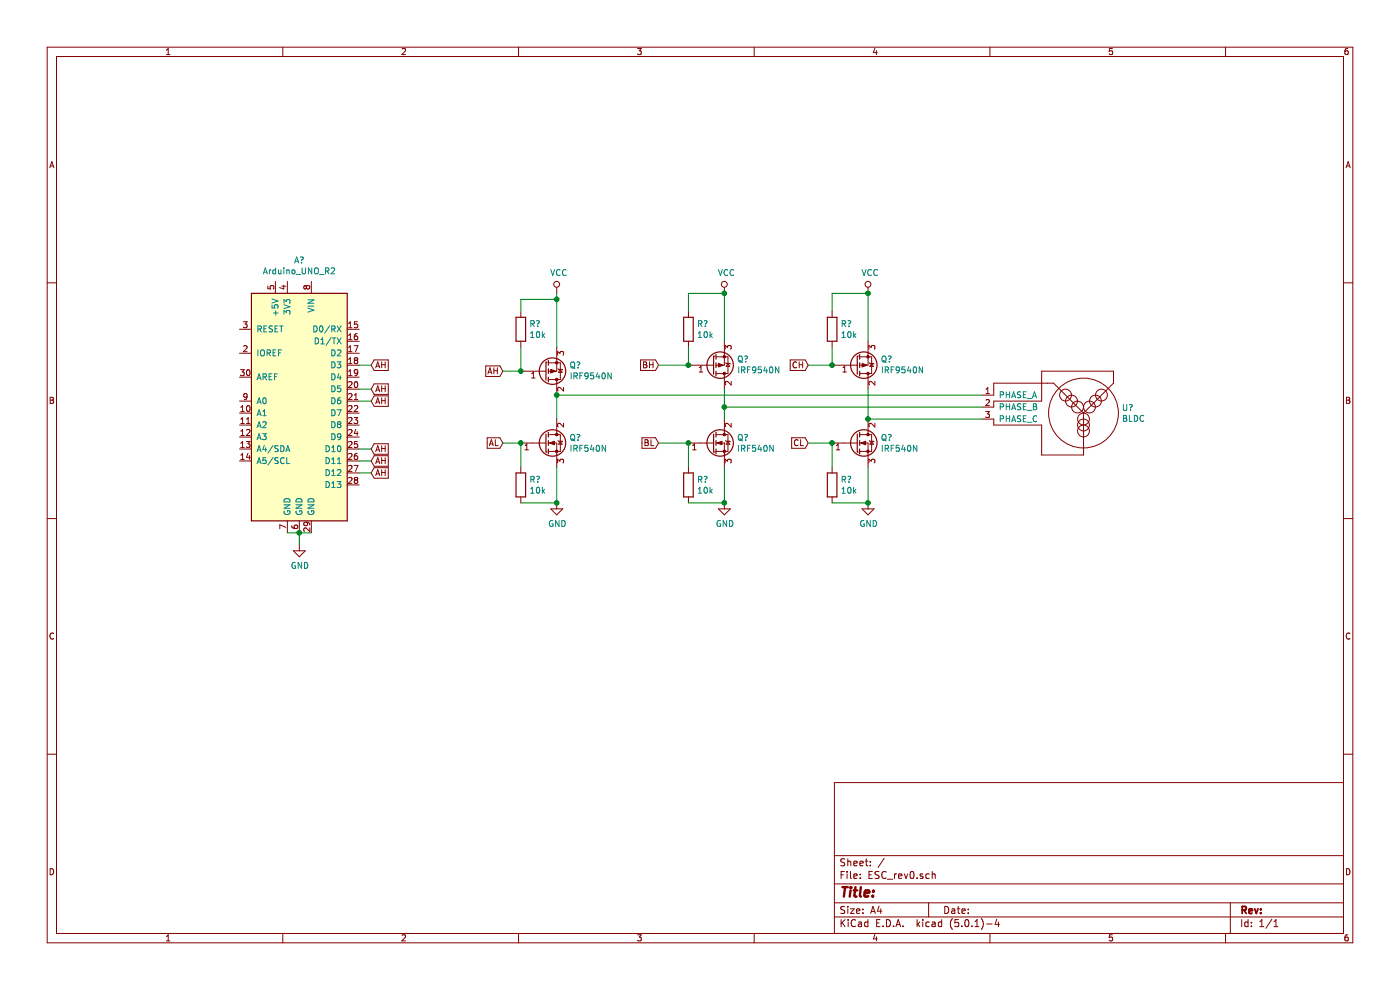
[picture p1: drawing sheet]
EESchema Schematic File Version 4
EELAYER 26 0
EELAYER END
$Descr A4 11693 8268
encoding utf-8
Sheet 1 1
Title ""
Date ""
Rev ""
Comp ""
Comment1 ""
Comment2 ""
Comment3 ""
Comment4 ""
$EndDescr
$Comp
L Transistor_FET:IRF540N Q?
U 1 1
P 4550 3700
F 0 "Q?" H 4755 3746 50  0000 L CNN
F 1 "IRF540N" H 4755 3655 50  0000 L CNN
F 2 "Package_TO_SOT_THT:TO-220-3_Vertical" H 4800 3625 50  0001 L CIN
F 3 "http://www.irf.com/product-info/datasheets/data/irf540n.pdf" H 4550 3700 50  0001 L CNN
	1    4550 3700
	1    0    0    -1  
$EndComp
$Comp
L Transistor_FET:IRF540N Q?
U 1 1
P 5950 3700
F 0 "Q?" H 6155 3746 50  0000 L CNN
F 1 "IRF540N" H 6155 3655 50  0000 L CNN
F 2 "Package_TO_SOT_THT:TO-220-3_Vertical" H 6200 3625 50  0001 L CIN
F 3 "http://www.irf.com/product-info/datasheets/data/irf540n.pdf" H 5950 3700 50  0001 L CNN
	1    5950 3700
	1    0    0    -1  
$EndComp
$Comp
L Transistor_FET:IRF540N Q?
U 1 1
P 7150 3700
F 0 "Q?" H 7355 3746 50  0000 L CNN
F 1 "IRF540N" H 7355 3655 50  0000 L CNN
F 2 "Package_TO_SOT_THT:TO-220-3_Vertical" H 7400 3625 50  0001 L CIN
F 3 "http://www.irf.com/product-info/datasheets/data/irf540n.pdf" H 7150 3700 50  0001 L CNN
	1    7150 3700
	1    0    0    -1  
$EndComp
$Comp
L Transistor_FET:IRF9540N Q?
U 1 1
P 4550 3100
F 0 "Q?" H 4755 3054 50  0000 L CNN
F 1 "IRF9540N" H 4755 3145 50  0000 L CNN
F 2 "Package_TO_SOT_THT:TO-220-3_Vertical" H 4750 3025 50  0001 L CIN
F 3 "http://www.irf.com/product-info/datasheets/data/irf9540n.pdf" H 4550 3100 50  0001 L CNN
	1    4550 3100
	1    0    0    1   
$EndComp
$Comp
L Transistor_FET:IRF9540N Q?
U 1 1
P 5950 3050
F 0 "Q?" H 6155 3004 50  0000 L CNN
F 1 "IRF9540N" H 6155 3095 50  0000 L CNN
F 2 "Package_TO_SOT_THT:TO-220-3_Vertical" H 6150 2975 50  0001 L CIN
F 3 "http://www.irf.com/product-info/datasheets/data/irf9540n.pdf" H 5950 3050 50  0001 L CNN
	1    5950 3050
	1    0    0    1   
$EndComp
$Comp
L Transistor_FET:IRF9540N Q?
U 1 1
P 7150 3050
F 0 "Q?" H 7355 3004 50  0000 L CNN
F 1 "IRF9540N" H 7355 3095 50  0000 L CNN
F 2 "Package_TO_SOT_THT:TO-220-3_Vertical" H 7350 2975 50  0001 L CIN
F 3 "http://www.irf.com/product-info/datasheets/data/irf9540n.pdf" H 7150 3050 50  0001 L CNN
	1    7150 3050
	1    0    0    1   
$EndComp
$Comp
L MCU_Module:Arduino_UNO_R2 A?
U 1 1
P 2500 3350
F 0 "A?" H 2500 4528 50  0000 C CNN
F 1 "Arduino_UNO_R2" H 2500 4437 50  0000 C CNN
F 2 "Module:Arduino_UNO_R2" H 2650 2300 50  0001 L CNN
F 3 "https://www.arduino.cc/en/Main/arduinoBoardUno" H 2300 4400 50  0001 C CNN
	1    2500 3350
	-1   0    0    -1  
$EndComp
$Comp
L power:GND #PWR?
U 1 1
P 4650 4200
F 0 "#PWR?" H 4650 3950 50  0001 C CNN
F 1 "GND" H 4655 4027 50  0000 C CNN
F 2 "" H 4650 4200 50  0001 C CNN
F 3 "" H 4650 4200 50  0001 C CNN
	1    4650 4200
	1    0    0    -1  
$EndComp
$Comp
L power:VCC #PWR?
U 1 1
P 4650 2450
F 0 "#PWR?" H 4650 2300 50  0001 C CNN
F 1 "VCC" H 4667 2623 50  0000 C CNN
F 2 "" H 4650 2450 50  0001 C CNN
F 3 "" H 4650 2450 50  0001 C CNN
	1    4650 2450
	1    0    0    -1  
$EndComp
$Comp
L power:VCC #PWR?
U 1 1
P 6050 2450
F 0 "#PWR?" H 6050 2300 50  0001 C CNN
F 1 "VCC" H 6067 2623 50  0000 C CNN
F 2 "" H 6050 2450 50  0001 C CNN
F 3 "" H 6050 2450 50  0001 C CNN
	1    6050 2450
	1    0    0    -1  
$EndComp
$Comp
L power:VCC #PWR?
U 1 1
P 7250 2450
F 0 "#PWR?" H 7250 2300 50  0001 C CNN
F 1 "VCC" H 7267 2623 50  0000 C CNN
F 2 "" H 7250 2450 50  0001 C CNN
F 3 "" H 7250 2450 50  0001 C CNN
	1    7250 2450
	1    0    0    -1  
$EndComp
$Comp
L power:GND #PWR?
U 1 1
P 7250 4200
F 0 "#PWR?" H 7250 3950 50  0001 C CNN
F 1 "GND" H 7255 4027 50  0000 C CNN
F 2 "" H 7250 4200 50  0001 C CNN
F 3 "" H 7250 4200 50  0001 C CNN
	1    7250 4200
	1    0    0    -1  
$EndComp
$Comp
L power:GND #PWR?
U 1 1
P 6050 4200
F 0 "#PWR?" H 6050 3950 50  0001 C CNN
F 1 "GND" H 6055 4027 50  0000 C CNN
F 2 "" H 6050 4200 50  0001 C CNN
F 3 "" H 6050 4200 50  0001 C CNN
	1    6050 4200
	1    0    0    -1  
$EndComp
$Comp
L Device:R R?
U 1 1
P 4350 2750
F 0 "R?" H 4420 2796 50  0000 L CNN
F 1 "10k" H 4420 2705 50  0000 L CNN
F 2 "" V 4280 2750 50  0001 C CNN
F 3 "~" H 4350 2750 50  0001 C CNN
	1    4350 2750
	1    0    0    -1  
$EndComp
$Comp
L Device:R R?
U 1 1
P 5750 2750
F 0 "R?" H 5820 2796 50  0000 L CNN
F 1 "10k" H 5820 2705 50  0000 L CNN
F 2 "" V 5680 2750 50  0001 C CNN
F 3 "~" H 5750 2750 50  0001 C CNN
	1    5750 2750
	1    0    0    -1  
$EndComp
$Comp
L Device:R R?
U 1 1
P 6950 2750
F 0 "R?" H 7020 2796 50  0000 L CNN
F 1 "10k" H 7020 2705 50  0000 L CNN
F 2 "" V 6880 2750 50  0001 C CNN
F 3 "~" H 6950 2750 50  0001 C CNN
	1    6950 2750
	1    0    0    -1  
$EndComp
$Comp
L Device:R R?
U 1 1
P 4350 4050
F 0 "R?" H 4420 4096 50  0000 L CNN
F 1 "10k" H 4420 4005 50  0000 L CNN
F 2 "" V 4280 4050 50  0001 C CNN
F 3 "~" H 4350 4050 50  0001 C CNN
	1    4350 4050
	1    0    0    -1  
$EndComp
$Comp
L Device:R R?
U 1 1
P 5750 4050
F 0 "R?" H 5820 4096 50  0000 L CNN
F 1 "10k" H 5820 4005 50  0000 L CNN
F 2 "" V 5680 4050 50  0001 C CNN
F 3 "~" H 5750 4050 50  0001 C CNN
	1    5750 4050
	1    0    0    -1  
$EndComp
$Comp
L Device:R R?
U 1 1
P 6950 4050
F 0 "R?" H 7020 4096 50  0000 L CNN
F 1 "10k" H 7020 4005 50  0000 L CNN
F 2 "" V 6880 4050 50  0001 C CNN
F 3 "~" H 6950 4050 50  0001 C CNN
	1    6950 4050
	1    0    0    -1  
$EndComp
Wire Wire Line
	4650 2900 4650 2500
Wire Wire Line
	4350 2600 4350 2500
Wire Wire Line
	4350 2500 4650 2500
Connection ~ 4650 2500
Wire Wire Line
	4650 2500 4650 2450
Wire Wire Line
	5750 2600 5750 2450
Wire Wire Line
	5750 2450 6050 2450
Wire Wire Line
	6050 2450 6050 2850
Connection ~ 6050 2450
Wire Wire Line
	6950 2600 6950 2450
Wire Wire Line
	6950 2450 7250 2450
Wire Wire Line
	7250 2850 7250 2450
Connection ~ 7250 2450
Wire Wire Line
	4650 3300 4650 3500
Wire Wire Line
	6050 3500 6050 3400
Wire Wire Line
	7250 3500 7250 3250
Wire Wire Line
	7250 3900 7250 4200
Wire Wire Line
	6950 3700 6950 3900
Wire Wire Line
	6950 4200 7250 4200
Connection ~ 7250 4200
Wire Wire Line
	5750 3700 5750 3900
Wire Wire Line
	5750 4200 6050 4200
Wire Wire Line
	6050 4200 6050 3900
Connection ~ 6050 4200
Wire Wire Line
	4650 4200 4650 3900
Wire Wire Line
	4350 4200 4650 4200
Connection ~ 4650 4200
Text GLabel 4200 3700 0    50   Input ~ 0
AL
Text GLabel 4200 3100 0    50   Input ~ 0
AH
Text GLabel 5500 3050 0    50   Input ~ 0
BH
Text GLabel 5500 3700 0    50   Input ~ 0
BL
Text GLabel 6750 3050 0    50   Input ~ 0
CH
Text GLabel 6750 3700 0    50   Input ~ 0
CL
Wire Wire Line
	4200 3100 4350 3100
Wire Wire Line
	4200 3700 4350 3700
Wire Wire Line
	5500 3050 5750 3050
Wire Wire Line
	5500 3700 5750 3700
Wire Wire Line
	6750 3050 6950 3050
Wire Wire Line
	6750 3700 6950 3700
Text GLabel 3100 3050 2    50   Input ~ 0
AH
Text GLabel 3100 3250 2    50   Input ~ 0
AH
Text GLabel 3100 3350 2    50   Input ~ 0
AH
Text GLabel 3100 3950 2    50   Input ~ 0
AH
Text GLabel 3100 3850 2    50   Input ~ 0
AH
Text GLabel 3100 3750 2    50   Input ~ 0
AH
Wire Wire Line
	3100 3050 3000 3050
Wire Wire Line
	3100 3250 3000 3250
Wire Wire Line
	3100 3350 3000 3350
Wire Wire Line
	3100 3750 3000 3750
Wire Wire Line
	3100 3850 3000 3850
Wire Wire Line
	3100 3950 3000 3950
$Comp
L power:GND #PWR?
U 1 1
P 2500 4550
F 0 "#PWR?" H 2500 4300 50  0001 C CNN
F 1 "GND" H 2505 4377 50  0000 C CNN
F 2 "" H 2500 4550 50  0001 C CNN
F 3 "" H 2500 4550 50  0001 C CNN
	1    2500 4550
	1    0    0    -1  
$EndComp
Wire Wire Line
	2400 4450 2500 4450
Connection ~ 2500 4450
Wire Wire Line
	2500 4450 2600 4450
Wire Wire Line
	2500 4550 2500 4450
$Comp
L My_Schematics:BLDC U?
U 1 1
P 9050 3450
F 0 "U?" H 9369 3496 50  0000 L CNN
F 1 "BLDC" H 9369 3405 50  0000 L CNN
F 2 "" H 8700 3650 50  0001 C CNN
F 3 "" H 8700 3650 50  0001 C CNN
	1    9050 3450
	1    0    0    -1  
$EndComp
Wire Wire Line
	4650 3300 8200 3300
Wire Wire Line
	8200 3400 6050 3400
Connection ~ 6050 3400
Wire Wire Line
	6050 3400 6050 3250
Wire Wire Line
	8200 3500 7250 3500
Wire Wire Line
	4350 3700 4350 3900
Connection ~ 4350 3700
Connection ~ 5750 3700
Connection ~ 6950 3700
Connection ~ 7250 3500
Connection ~ 4350 3100
Connection ~ 4650 3300
Wire Wire Line
	4350 2900 4350 3100
Connection ~ 5750 3050
Wire Wire Line
	5750 2900 5750 3050
Connection ~ 6950 3050
Wire Wire Line
	6950 2900 6950 3050
$EndSCHEMATC
